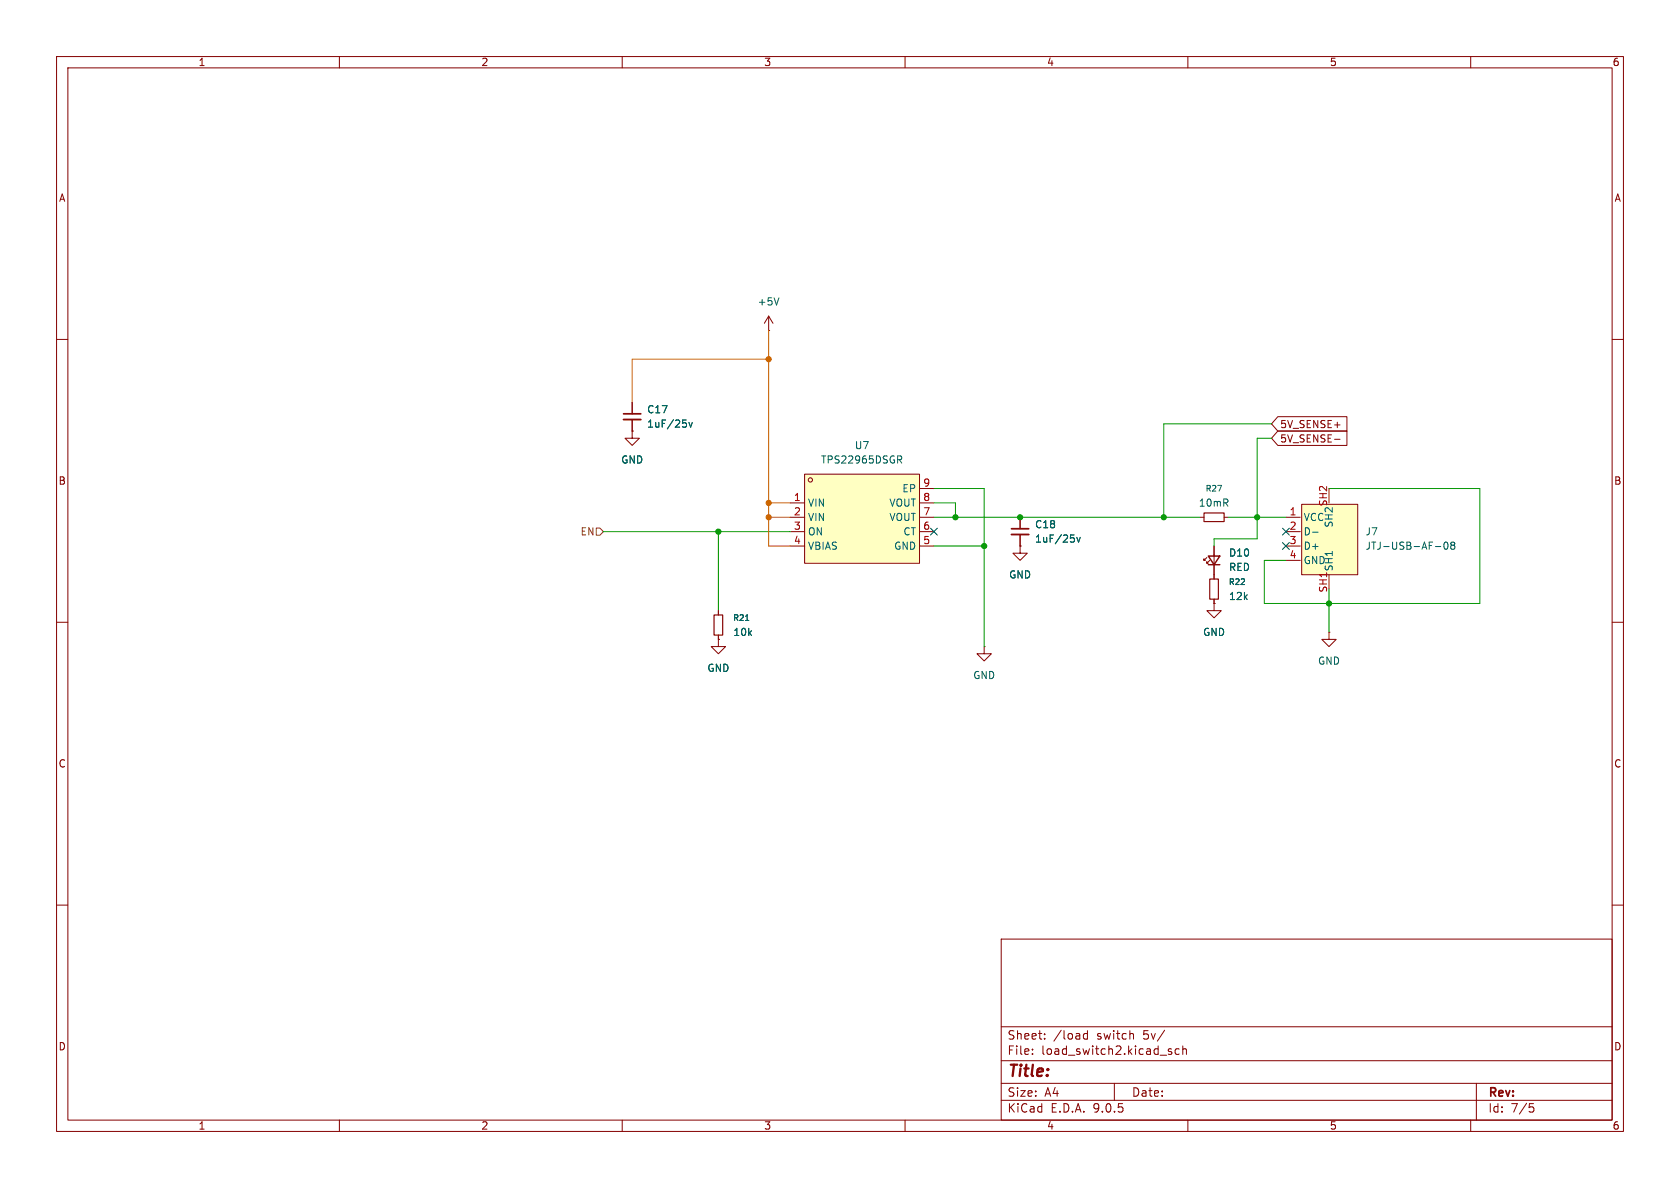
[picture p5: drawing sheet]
<svg xmlns="http://www.w3.org/2000/svg" width="297mm" height="210mm" viewBox="0 0 297 210" stroke-linecap="round" stroke-linejoin="round" font-family="sans-serif">
<g fill="none" stroke="#840000" stroke-width=".18">
<path d="M10 10h277v190h-277zM12 12h273v186h-273zM60 10v2M110 10v2M160 10v2M210 10v2M260 10v2M135.9 58.4h.1M135.9 55.9l-.8 1.3M135.9 55.9l.8 1.3M135.9 55.9v2.5M10 60h2"/>
<path d="M111.8 76.2v1.3h1.2l-1.2 1.2-1.3-1.2h1.3M111.8 76.2h.1M111.8 71.1v2.1M111.8 74.2v2M285 60h2M213.4 98.6l-.5 .5v-.3v.3h.2M213.9 99.1l-.5 .5v-.3v.3h.2M214.6 96.5v5.9M10 110h2M127 113v1.3h1.3l-1.3 1.3-1.3-1.3h1.3M127 113h.1M127 108v.7"/>
<path d="M127 112.3v.7M214.6 106.7v1.3h1.3l-1.3 1.2-1.2-1.2h1.2M214.6 106.7h.1M214.6 105.9v.8M234.9 111.8v1.2h1.3l-1.3 1.3-1.2-1.3h1.2M234.9 111.8h.1M285 110h2M10 160h2M177 166h108v32h-108zM285 160h2M60 198v2M110 198v2"/>
<path d="M160 198v2M177 194.5h108M177 191.5h108M177 187.5h108M177 181.5h108M182.5 186.3v.1M182.5 185.5v.1M184.7 183.6v.1M184.7 182.8v.1M192.2 182.2v1.5M192.2 182.8l-.4-.1-.3 .3v.4l.2 .2h.5M197 191.5v3"/>
<path d="M200.3 182.8l.1 .9M205.9 182.1l-1.3 2M206.6 185.8l.5 .2 .1 .2-.2 .2-.5-.1M206.6 185.5h.5M208.5 185.5l-.5-.1-.3 .3v.4l.2 .2h.6M209.1 185.5l.2-.1 .4 .1v.9M209.1 184.9v1.5M210 198v2M260 198v2M261 191.5v6.5M270.4 195.1h.7M270.5 195.7h.4l.3 .3-.2 .5-.5 .1"/>
</g>
<path d="M110.2 73.2h3.1" fill="none" stroke="#840000" stroke-width=".3"/>
<path d="M110.2 74.2h3.1" fill="none" stroke="#840000" stroke-width=".33"/>
<path d="M137.7 52.6l-.4 1.3M120.7 74.2h.6M121.2 74.8l.2 .2-.2 .5M121.8 74.7l.3 .8 .3-.8M131.8 109.7h.6" fill="none" stroke="#006464" stroke-width=".18"/>
<path d="M213.6 98.3h2l-1 1.5zM213.6 99.8h2" fill="none" stroke="#840000" stroke-width=".25"/>
<path d="M126.2 108.7h1.6v3.6h-1.6zM213.9 102.4h1.5v3.5h-1.5z" fill="none" stroke="#840000" stroke-width=".2"/>
<path d="M230.1 89.1h9.9v12.5h-9.9z" fill="#ffffc2"/>
<path d="M180.3 96.5v1.3h1.3l-1.3 1.3-1.2-1.3h1.2M180.3 96.5h.1M227.3 91.4h2.6M227.3 94h2.6M227.3 96.5h2.6M227.3 99.1h2.6M230.1 89.1h9.9v12.5h-9.9z" fill="none" stroke="#840000" stroke-width=".18"/>
<path d="M232.1 94.1h.9M253.7 96.6h1M255.4 96l.2-.2a.68 .68 0 0 1 .4 .7 .68 .68 0 0 1-.4 .6l-.2-.1-.1-.4zM256.7 96.4l-.2-.3 .2-.3h.3l.2 .3-.2 .3M256.7 96.4l-.2 .2v.4l.2 .1 .4-.1 .1-.1v-.3l-.2-.2M256.7 96.4h.3" fill="none" stroke="#006464" stroke-width=".18"/>
<path d="M142.2 83.8h20.4v15.8h-20.4z" fill="#ffffc2"/>
<g fill="none" stroke="#840000" stroke-width=".18">
<path d="M111.8 76.2h.1M111.8 71.1v2.1M111.8 74.2v2M225.9 76.2h12.2v2.5h-12.2l-1.1-1.2zM225.9 73.7h12.2v2.5h-12.2l-1.1-1.3zM235.9 77.7h1M139.7 88.9h2.5M139.7 91.4h2.5M139.7 94h2.5M139.7 96.5h2.5M142.2 83.8h20.4v15.8h-20.4zM162.6 88.9h2.5"/>
<path d="M162.6 91.4h2.5M162.6 94h2.5M162.6 96.5h2.5M162.6 86.4h2.5M180.3 96.5h.1M180.3 91.4v2.1M180.3 94.5v2M212.1 91.4h.8M214.6 96.5v1.8M214.6 99.8v2.6M216.4 91.4h.8M127 113h.1"/>
<path d="M127 108v.7M127 112.3v.7M174 114.3v1.3h1.3l-1.3 1.2-1.3-1.2h1.3M174 114.3h.1M214.6 106.7h.1M214.6 105.9v.8"/>
<circle cx="143.3" cy="84.8" r=".38"/>
</g>
<path d="M120.7 74.2h.6M121.2 74.8l.2 .2-.2 .5M121.8 74.7l.3 .8 .3-.8M158.7 80.6h.5l.2 .2-.1 .4-.6 .1M159 81.3l.4 .6M189.3 94.6h.6M189.8 95.1l.1 .2-.1 .5M190.4 95l.3 .8 .3-.8M131.8 109.7h.6" fill="none" stroke="#006464" stroke-width=".18"/>
<path d="M178.8 93.5h3.1" fill="none" stroke="#840000" stroke-width=".3"/>
<path d="M178.8 94.5h3.1" fill="none" stroke="#840000" stroke-width=".33"/>
<path d="M212.9 90.7h3.5v1.5h-3.5z" fill="none" stroke="#840000" stroke-width=".2"/>
<path d="M105.4 93.3h.6l.7 .7-.7 .6h-.6z" fill="none" stroke="#725600" stroke-width=".18"/>
<path d="M224.8 77.5h-2.6v17.8h-7.6v1.2M224.8 74.9h-19.1v16.5M106.7 94h33M127 94v14M165.1 91.4h47M165.1 86.4h8.9v27.9M165.1 96.5h8.9M165.1 88.9h3.8v2.5M217.2 91.4h10.1M234.9 86.4h26.7v20.3h-38.1v-7.6h3.8M234.9 104.1v7.7" fill="none" stroke="#009600" stroke-width=".18"/>
<path d="M135.9 58.4v38.1h3.8M135.9 63.5h-24.1v7.6M135.9 91.4h3.8M135.9 88.9h3.8" fill="none" stroke="#c60" stroke-width=".18"/>
<path d="M164.5 93.4l1.2 1.2M165.7 93.4l-1.2 1.2M226.7 93.4l1.2 1.2M226.7 95.9l1.2 1.2M227.9 93.4l-1.2 1.2M227.9 95.9l-1.2 1.2" fill="none" stroke="#000084" stroke-width=".18"/>
<g fill="#c60" stroke="#c60" stroke-width=".18">
<circle cx="135.9" cy="88.9" r=".46"/>
<circle cx="135.9" cy="91.4" r=".46"/>
<circle cx="135.9" cy="63.5" r=".46"/>
</g>
<g fill="#009600" stroke="#009600" stroke-width=".18">
<circle cx="127" cy="94" r=".46"/>
<circle cx="205.7" cy="91.4" r=".46"/>
<circle cx="174" cy="96.5" r=".46"/>
<circle cx="180.3" cy="91.4" r=".46"/>
<circle cx="168.9" cy="91.4" r=".46"/>
<circle cx="222.2" cy="91.4" r=".46"/>
<circle cx="234.9" cy="106.7" r=".46"/>
</g>
<text font-size="2.8" fill="#840000" x="178" y="190.9">Title:</text>
<g font-size="2.1" fill="#840000">
<text x="178" y="184">Sheet:</text>
<text x="186.2" y="184">/load</text>
<text x="194" y="184">switch</text>
<text x="202.3" y="184">5v/</text>
<text x="178" y="186.7">File:</text>
<text x="184.1" y="186.7">load_switch2.kicad_sch</text>
<text x="178" y="196.9">KiCad</text>
<text x="178" y="194.1">Size:</text>
<text x="184.7" y="194.1">A4</text>
<text x="185.7" y="196.9">E.D.A.</text>
<text x="193.3" y="196.9">9.0.5</text>
<text x="200" y="194.1">Date:</text>
<text x="263" y="194.3">Rev:</text>
<text x="263" y="196.9">Id:</text>
<text x="267.1" y="196.9">7/5</text>
</g>
<g font-size="1.8" fill="#840000">
<text x="35" y="11.9">1</text>
<text x="85" y="11.9">2</text>
<text x="135" y="11.9">3</text>
<text x="185" y="11.9">4</text>
<text x="235" y="11.9">5</text>
<text x="285" y="11.9">6</text>
<text x="10.3" y="35.9">A</text>
<text x="285.3" y="35.9">A</text>
<text x="226.2" y="75.9">5V_SENSE+</text>
<text x="226.2" y="78.4">5V_SENSE-</text>
<text x="10.3" y="85.9">B</text>
<text x="285.3" y="85.9">B</text>
<text x="10.3" y="135.9">C</text>
<text x="285.3" y="135.9">C</text>
<text x="10.3" y="185.9">D</text>
<text x="285.3" y="185.9">D</text>
<text x="35" y="199.9">1</text>
<text x="85" y="199.9">2</text>
<text x="135" y="199.9">3</text>
<text x="185" y="199.9">4</text>
<text x="235" y="199.9">5</text>
<text x="285" y="199.9">6</text>
</g>
<g font-size="1.8" fill="#006464">
<text x="133.9" y="54.2">+5V</text>
<text x="114.3" y="73.3">C17</text>
<text x="114.3" y="75.8">1uF/25v</text>
<text x="109.7" y="82.1">GND</text>
<text x="145" y="82.1">TPS22965DSGR</text>
<text x="151" y="79.6">U7</text>
<text x="142.7" y="89.8">VIN</text>
<text x="157.1" y="89.8">VOUT</text>
<text x="159.4" y="87.2">EP</text>
<text x="211.8" y="89.8">10mR</text>
<text x="142.7" y="92.3">VIN</text>
<text x="142.7" y="94.8">ON</text>
<text x="157.1" y="92.3">VOUT</text>
<text x="159.6" y="94.8">CT</text>
<text x="182.9" y="93.6">C18</text>
<text x="230.4" y="92.3">VCC</text>
<text x="230.4" y="94.8">D-</text>
<text x="235.8" y="93.4" transform="rotate(-90 235.8 93.4)">SH2</text>
<text x="241.3" y="94.8">J7</text>
<text x="142.7" y="97.4">VBIAS</text>
<text x="158" y="97.4">GND</text>
<text x="182.9" y="96.1">1uF/25v</text>
<text x="217.2" y="98.6">D10</text>
<text x="217.2" y="101.1">RED</text>
<text x="230.4" y="97.4">D+</text>
<text x="230.4" y="99.9">GND</text>
<text x="235.8" y="101.1" transform="rotate(-90 235.8 101.1)">SH1</text>
<text x="241.3" y="97.4">JTJ-USB-AF-08</text>
<text x="178.3" y="102.5">GND</text>
<text x="217.2" y="106.3">12k</text>
<text x="129.5" y="112.6">10k</text>
<text x="212.6" y="112.6">GND</text>
<text x="125" y="119">GND</text>
<text x="232.9" y="117.7">GND</text>
<text x="172" y="120.2">GND</text>
</g>
<g font-size="1.8" fill="#a90000">
<text x="140.3" y="88.6">1</text>
<text x="163.1" y="86.1">9</text>
<text x="163.1" y="88.6">8</text>
<text x="234.7" y="89.6" transform="rotate(-90 234.7 89.6)">SH2</text>
<text x="140.3" y="91.2">2</text>
<text x="140.3" y="93.7">3</text>
<text x="163.1" y="91.2">7</text>
<text x="163.1" y="93.7">6</text>
<text x="227.9" y="91.2">1</text>
<text x="227.9" y="93.7">2</text>
<text x="140.3" y="96.3">4</text>
<text x="163.1" y="96.3">5</text>
<text x="227.9" y="96.3">3</text>
<text x="227.9" y="98.8">4</text>
<text x="234.7" y="104.8" transform="rotate(-90 234.7 104.8)">SH1</text>
</g>
<text font-size="1.8" fill="#725600" x="102.5" y="94.8">EN</text>
<g font-size="1.4" fill="#006464">
<text x="213" y="87.1">R27</text>
<text x="217.1" y="103.6">R22</text>
<text x="129.5" y="110">R21</text>
</g>
</svg>
